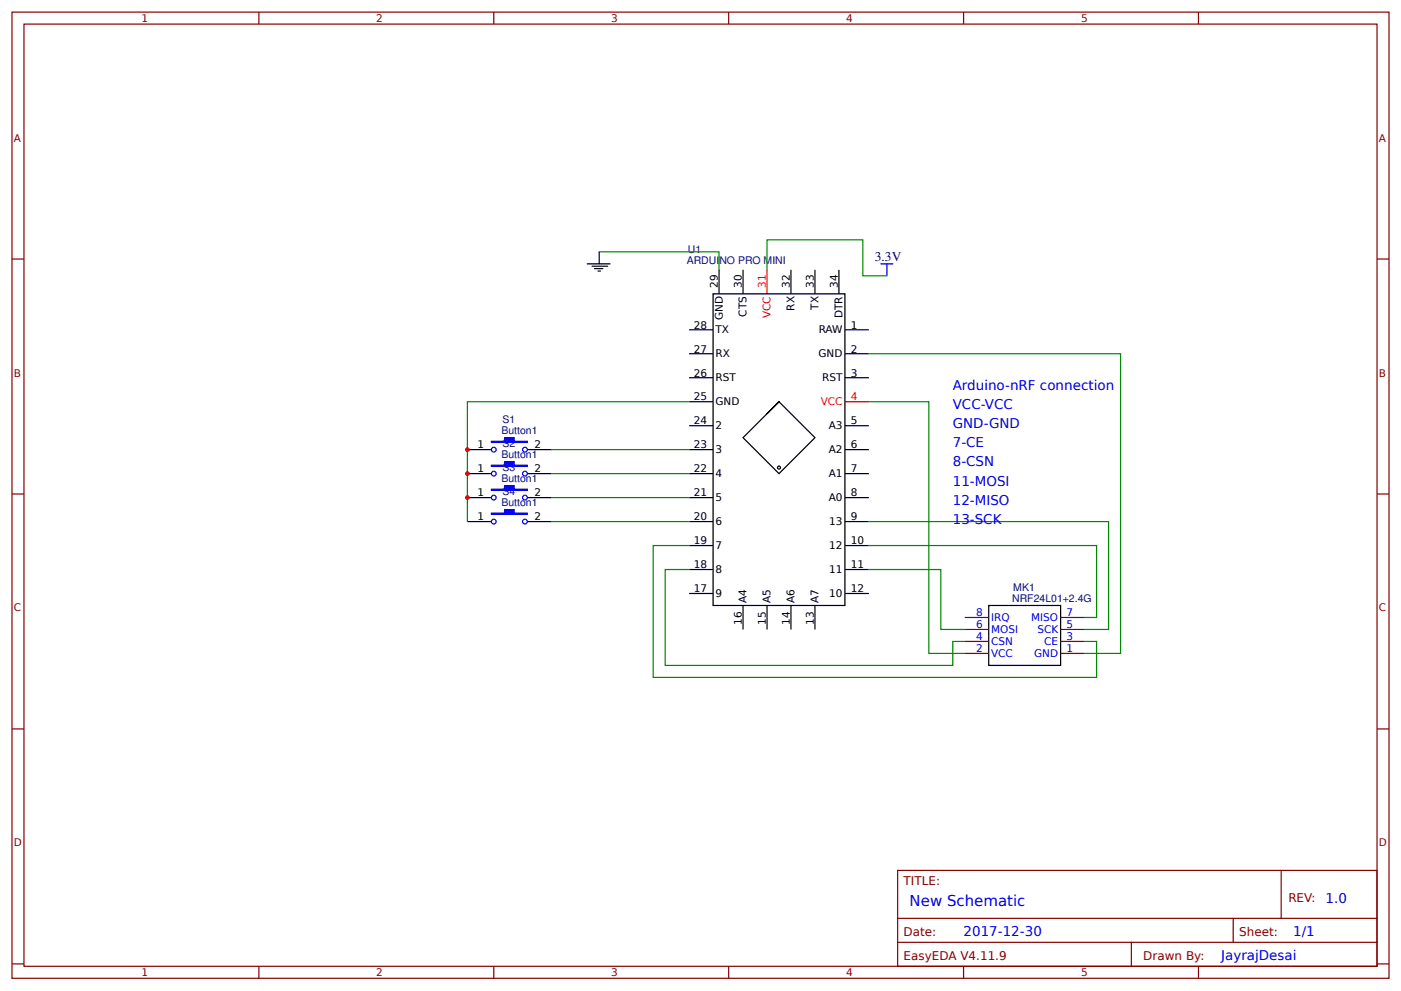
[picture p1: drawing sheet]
<svg xmlns="http://www.w3.org/2000/svg" width="312mm" height="220mm" viewBox="0 0 312 220" stroke-linecap="round" stroke-linejoin="round" font-family="sans-serif">
<g fill="none" stroke="#800" stroke-width=".27">
<path d="M2.7 2.7h306.4v215h-306.4zM5.3 5.4h301.1v209.6h-301.1zM57.6 2.7v2.7M109.9 2.7v2.7M162.2 2.7v2.7M214.4 2.7v2.7M266.7 2.7v2.7M2.7 57.6h2.6M306.4 57.6h2.7M2.7 109.9h2.6M306.4 109.9h2.7M214.7 137.4h5.3"/>
<path d="M236 137.4h5.4M214.7 145.4h5.3M214.7 142.7h5.3M214.7 140h5.3M236 145.4h5.4M236 142.7h5.4M236 140h5.4M2.7 162.2h2.6M306.4 162.2h2.7M199.8 193.7h106.6v21.3h-106.6zM285.1 193.7v10.6M2.7 214.5h2.6"/>
<path d="M57.6 215v2.7M109.9 215v2.7M162.2 215v2.7M199.8 204.3h106.6M199.8 209.7h106.6M214.4 215v2.7M251.8 209.7v5.3M266.7 215v2.7M274.4 204.3v5.4M306.4 214.5h2.7"/>
</g>
<g fill="none" stroke="#000" stroke-width=".27">
<path d="M130.7 58.7h5.1M131.8 59.2h3.4M132.3 59.8h1.9M133.3 56v2.7M133.1 60.3h.5M153.4 73.4h5.3M153.4 78.7h5.3M158.7 65.4h29.3v69.3h-29.3zM160 60v5.4M165.4 60v5.4M176 60v5.4M181.4 60v5.4"/>
<path d="M186.7 60v5.4M188 73.4h5.4M188 78.7h5.4M153.4 84h5.3M153.4 94.7h5.3M153.4 89.4h5.3M173.4 89.4l-8 8 8 8 8-8-8-8-2.7 2.6M188 84h5.4M188 94.7h5.4M104 100h5.3M104 105.4h5.3M104 110.7h5.3"/>
<path d="M104 116h5.3M117.3 100h5.4M117.3 105.4h5.4M117.3 110.7h5.4M117.3 116h5.4M153.4 100h5.3M153.4 105.4h5.3M153.4 110.7h5.3M153.4 116h5.3M188 100h5.4M188 105.4h5.4M188 110.7h5.4"/>
<path d="M188 116h5.4M153.4 121.4h5.3M153.4 126.7h5.3M153.4 132h5.3M165.4 134.7v5.3M170.7 134.7v5.3M176 134.7v5.3M181.4 134.7v5.3M188 121.4h5.4M188 126.7h5.4M188 132h5.4M220 134.7h16v13.3h-16z"/>
<circle cx="173.4" cy="104" r=".33"/>
</g>
<path d="M170.7 60v5.4M188 89.4h5.4" fill="none" stroke="#f00" stroke-width=".27"/>
<g fill="none" stroke="#080" stroke-width=".27">
<path d="M133.3 56h26.7v4M193.4 78.7h56v66.7h-8M153.4 89.4h-49.4v26.6M193.4 89.4h13.3v56h8M122.7 116h30.7M122.7 110.7h30.7M122.7 105.4h30.7M122.7 100h30.7M193.4 116h53.3v24h-5.3M153.4 121.4h-8v29.3h98.6v-8h-2.6M153.4 126.7h-5.4v21.3h64v-5.3h2.7M193.4 126.7h16v13.3h5.3"/>
<path d="M193.4 121.4h50.6v16h-2.6"/>
</g>
<g fill="none" stroke="#00f" stroke-width=".27">
<path d="M196 58.7h2.7M197.4 58.7v2.7"/>
<circle cx="109.9" cy="116" r=".53"/>
<circle cx="109.9" cy="105.4" r=".53"/>
<circle cx="109.9" cy="110.7" r=".53"/>
<circle cx="109.9" cy="100" r=".53"/>
<circle cx="116.8" cy="116" r=".53"/>
<circle cx="116.8" cy="110.7" r=".53"/>
<circle cx="116.8" cy="105.4" r=".53"/>
<circle cx="116.8" cy="100" r=".53"/>
</g>
<g fill="#00f" stroke="#00f" stroke-width=".27">
<path d="M109.3 98.2h3v-.8h2.1v.8h2.9v.2h-8z"/>
<path d="M109.3 103.5h3v-.8h2.1v.8h2.9v.3h-8z"/>
<path d="M109.3 108.8h3v-.8h2.1v.8h2.9v.3h-8z"/>
<path d="M109.3 114.2h3v-.8h2.1v.8h2.9v.2h-8z"/>
</g>
<g fill="#c00">
<circle cx="104" cy="110.7" r=".53"/>
<circle cx="104" cy="105.4" r=".53"/>
<circle cx="104" cy="100" r=".53"/>
</g>
<path d="M170.7 60v-6.6h21.3v8h5.4" fill="none" stroke="#080" stroke-width=".27"/>
<text font-size="3.3" fill="#00f" x="202.4" y="201.7">New Schematic</text>
<text font-size="3" fill="#000080" x="194.7" y="58.2">3.3V</text>
<g font-size="3" fill="#00f">
<text x="212" y="86.7">Arduino-nRF connection</text>
<text x="212" y="91">VCC-VCC</text>
<text x="212" y="95.2">GND-GND</text>
<text x="212" y="99.5">7-CE</text>
<text x="212" y="103.8">8-CSN</text>
<text x="212" y="108">11-MOSI</text>
<text x="212" y="112.3">12-MISO</text>
<text x="212" y="116.6">13-SCK</text>
<text x="295" y="200.9">1.0</text>
<text x="214.4" y="208.3">2017-12-30</text>
<text x="287.8" y="208.3">1/1</text>
<text x="271.8" y="213.7">JayrajDesai</text>
</g>
<g font-size="2.7" fill="#800">
<text x="201.1" y="196.9">TITLE:</text>
<text x="286.7" y="200.6">REV:</text>
<text x="201.1" y="208.3">Date:</text>
<text x="275.8" y="208.3">Sheet:</text>
<text x="201.1" y="213.7">EasyEDA V4.11.9</text>
<text x="254.4" y="213.7">Drawn By:</text>
</g>
<g font-size="2.3" fill="#800">
<text x="31.5" y="5">1</text>
<text x="83.7" y="5">2</text>
<text x="136" y="5">3</text>
<text x="188.3" y="5">4</text>
<text x="240.6" y="5">5</text>
<text x="3.1" y="31.5">A</text>
<text x="306.8" y="31.5">A</text>
<text x="3.1" y="83.8">B</text>
<text x="306.8" y="83.8">B</text>
<text x="3.1" y="136">C</text>
<text x="306.8" y="136">C</text>
<text x="3.1" y="188.3">D</text>
<text x="306.8" y="188.3">D</text>
<text x="31.5" y="217.3">1</text>
<text x="83.7" y="217.3">2</text>
<text x="136" y="217.3">3</text>
<text x="188.3" y="217.3">4</text>
<text x="240.6" y="217.3">5</text>
</g>
<g font-size="2.3" fill="#000080">
<text x="152.8" y="58.7">ARDUINO PRO MINI</text>
<text x="153.1" y="56.3">U1</text>
<text x="111.9" y="94.2">S1</text>
<text x="111.6" y="96.6">Button1</text>
<text x="111.6" y="101.9">Button1</text>
<text x="111.9" y="99.5">S2</text>
<text x="111.6" y="107.2">Button1</text>
<text x="111.9" y="104.8">S3</text>
<text x="111.6" y="112.6">Button1</text>
<text x="111.9" y="110.2">S4</text>
<text x="225.5" y="131.5">MK1</text>
<text x="225.2" y="133.9">NRF24L01+2.4G</text>
</g>
<g font-size="2.3">
<text x="159.8" y="64" transform="rotate(-90 159.8 64)">29</text>
<text x="165.1" y="64" transform="rotate(-90 165.1 64)">30</text>
<text x="175.8" y="64" transform="rotate(-90 175.8 64)">32</text>
<text x="181.1" y="64" transform="rotate(-90 181.1 64)">33</text>
<text x="186.4" y="64" transform="rotate(-90 186.4 64)">34</text>
<text x="160.8" y="71.3" transform="rotate(-90 160.8 71.3)">GND</text>
<text x="166.2" y="70.4" transform="rotate(-90 166.2 70.4)">CTS</text>
<text x="176.8" y="69.1" transform="rotate(-90 176.8 69.1)">RX</text>
<text x="182.2" y="68.9" transform="rotate(-90 182.2 68.9)">TX</text>
<text x="187.5" y="70.7" transform="rotate(-90 187.5 70.7)">DTR</text>
<text x="154.4" y="73.1">28</text>
<text x="159.2" y="74.2">TX</text>
<text x="182.2" y="74.2">RAW</text>
<text x="189.4" y="73.1">1</text>
<text x="154.4" y="83.8">26</text>
<text x="154.4" y="78.4">27</text>
<text x="159.2" y="79.5">RX</text>
<text x="182.1" y="79.5">GND</text>
<text x="189.4" y="78.4">2</text>
<text x="189.4" y="83.8">3</text>
<text x="154.4" y="89.1">25</text>
<text x="159.2" y="84.8">RST</text>
<text x="183" y="84.8">RST</text>
<text x="154.4" y="94.4">24</text>
<text x="159.2" y="95.5">2</text>
<text x="159.2" y="90.2">GND</text>
<text x="184.4" y="95.5">A3</text>
<text x="189.4" y="94.4">5</text>
<text x="106.3" y="99.8">1</text>
<text x="118.9" y="99.8">2</text>
<text x="154.4" y="99.8">23</text>
<text x="159.2" y="100.8">3</text>
<text x="184.4" y="100.8">A2</text>
<text x="189.4" y="99.8">6</text>
<text x="106.3" y="105.1">1</text>
<text x="118.9" y="105.1">2</text>
<text x="154.4" y="105.1">22</text>
<text x="159.2" y="106.2">4</text>
<text x="184.4" y="106.2">A1</text>
<text x="189.4" y="105.1">7</text>
<text x="106.3" y="110.4">1</text>
<text x="118.9" y="110.4">2</text>
<text x="154.4" y="110.4">21</text>
<text x="159.2" y="111.5">5</text>
<text x="184.4" y="111.5">A0</text>
<text x="189.4" y="110.4">8</text>
<text x="106.3" y="115.8">1</text>
<text x="118.9" y="115.8">2</text>
<text x="154.4" y="115.8">20</text>
<text x="159.2" y="116.8">6</text>
<text x="184.5" y="116.8">13</text>
<text x="189.4" y="115.8">9</text>
<text x="154.4" y="121.1">19</text>
<text x="159.2" y="122.2">7</text>
<text x="184.5" y="122.2">12</text>
<text x="189.4" y="121.1">10</text>
<text x="154.4" y="131.8">17</text>
<text x="154.4" y="126.4">18</text>
<text x="159.2" y="127.5">8</text>
<text x="184.5" y="127.5">11</text>
<text x="189.4" y="126.4">11</text>
<text x="189.4" y="131.8">12</text>
<text x="159.2" y="132.8">9</text>
<text x="166.2" y="134.2" transform="rotate(-90 166.2 134.2)">A4</text>
<text x="171.5" y="134.2" transform="rotate(-90 171.5 134.2)">A5</text>
<text x="176.8" y="134.2" transform="rotate(-90 176.8 134.2)">A6</text>
<text x="182.2" y="134.2" transform="rotate(-90 182.2 134.2)">A7</text>
<text x="184.5" y="132.8">10</text>
<text x="165.1" y="139" transform="rotate(-90 165.1 139)">16</text>
<text x="170.4" y="139" transform="rotate(-90 170.4 139)">15</text>
<text x="175.8" y="139" transform="rotate(-90 175.8 139)">14</text>
<text x="181.1" y="139" transform="rotate(-90 181.1 139)">13</text>
</g>
<g font-size="2.3" fill="#f00">
<text x="170.4" y="64" transform="rotate(-90 170.4 64)">31</text>
<text x="171.5" y="70.8" transform="rotate(-90 171.5 70.8)">VCC</text>
<text x="189.4" y="89.1">4</text>
<text x="182.6" y="90.2">VCC</text>
</g>
<g font-size="2.3" fill="#00f">
<text x="217.2" y="137.1">8</text>
<text x="237.4" y="137.1">7</text>
<text x="217.2" y="142.4">4</text>
<text x="217.2" y="139.8">6</text>
<text x="220.6" y="143.5">CSN</text>
<text x="220.6" y="140.8">MOSI</text>
<text x="220.6" y="138.2">IRQ</text>
<text x="229.5" y="138.2">MISO</text>
<text x="230.9" y="140.8">SCK</text>
<text x="232.4" y="143.5">CE</text>
<text x="237.4" y="142.4">3</text>
<text x="237.4" y="139.8">5</text>
<text x="217.2" y="145.1">2</text>
<text x="220.6" y="146.2">VCC</text>
<text x="230.1" y="146.2">GND</text>
<text x="237.4" y="145.1">1</text>
</g>
</svg>
